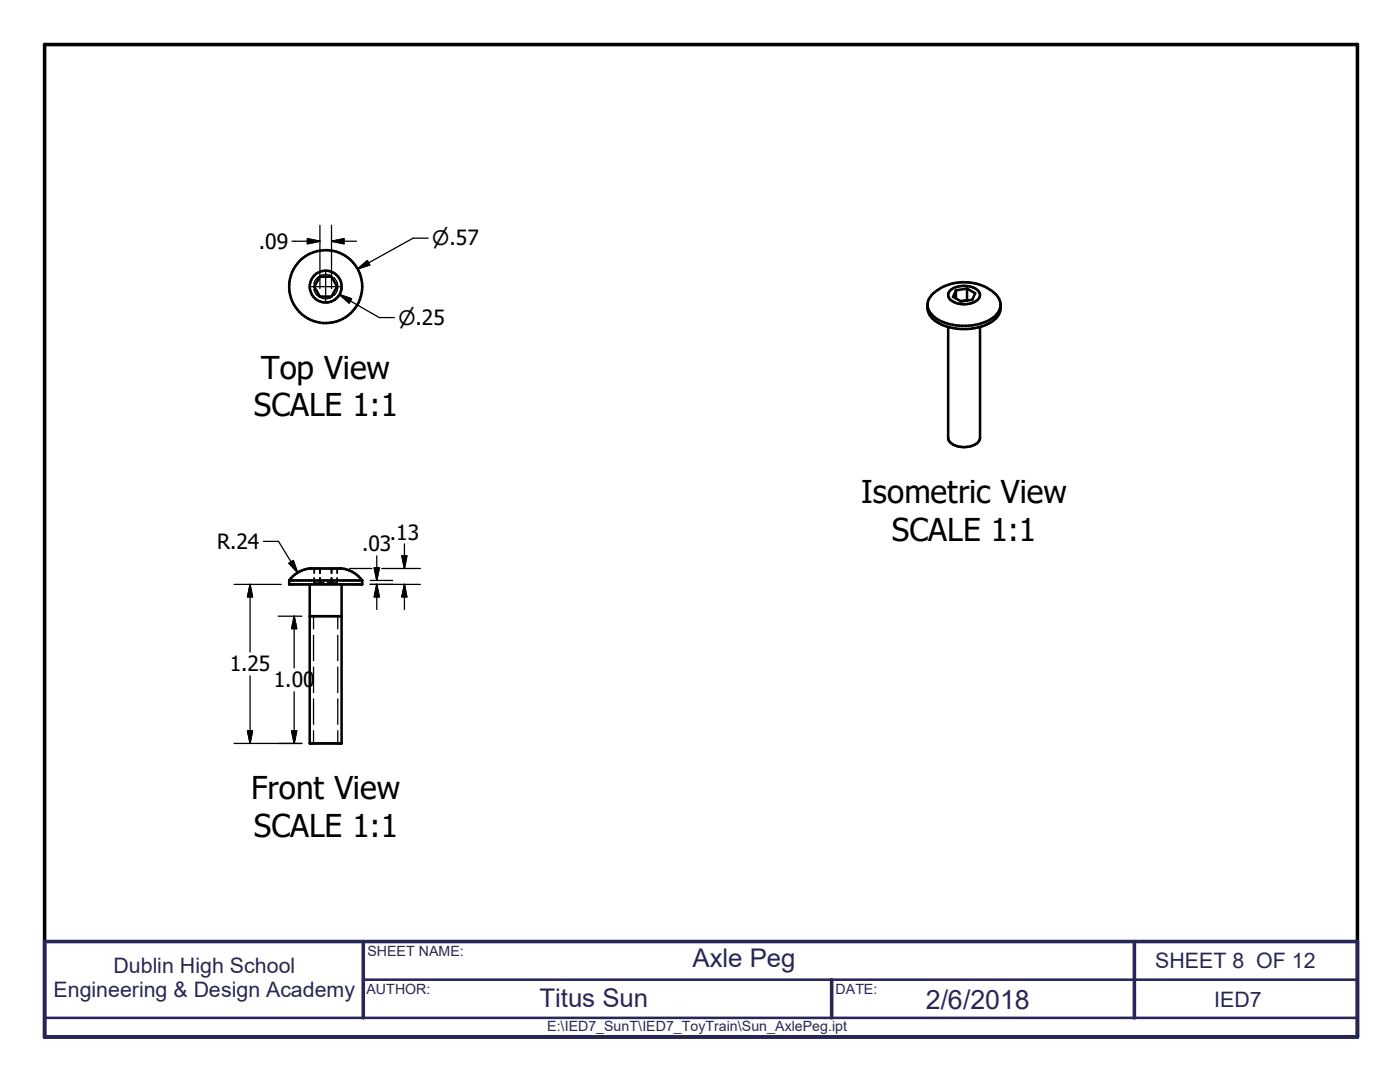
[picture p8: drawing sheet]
<svg xmlns="http://www.w3.org/2000/svg" width="279mm" height="216mm" viewBox="0 0 279 216" stroke-linecap="round" stroke-linejoin="round" font-family="sans-serif">
<path d="M62.7 115.3v1h.4M62.7 113.4v1M63.5 116.3h1.1M63.8 113.4v1M63.8 115.3v1M65.4 116.3h1.1M66.2 113.4v1M66.2 115.3v1M67.3 113.4v1M67.3 115.3v1h-.4" fill="none" stroke="#000" stroke-width=".36"/>
<g fill="none" stroke="#000" stroke-width=".51">
<path d="M63.8 55.2h2.3l1.2 2-1.1 2h-2.4l-1.1-2zM186.2 58.6a9.5 9.5 0 0 1 12.7 .4 2.94 2.94 0 0 1-1 4.6 11 11 0 0 1-11.4-.3 2.85 2.85 0 0 1-.3-4.7zM189.6 58a4.6 4.6 0 0 1 5.7 .1 1.43 1.43 0 0 1-1 2.2 4.3 4.3 0 0 1-4.9-.9l-.2-.7zM190.8 57.9v1.7M193 57.6l1.6 .9-.6 1.3-2.2 .3-1.6-.9 .6-1.3M193 57.6v2.3M193 59.9h.1M193 57.6l-2.2 .3M193 59.9l-1.3 .2M185.1 60.8a3.8 3.8 0 0 0 2.8 3.9 10.9 10.9 0 0 0 10.8-1.1l.5-.7 .4-.7 .1-1.4M189.2 65.2v22.2a2.46 2.46 0 0 0 2.5 1.8 3.8 3.8 0 0 0 3.8-1.3l.1-.5v-22.2M57.7 115.8a6 6 0 0 1 4.1-2.4h6.4a6 6 0 0 1 4.1 2.4"/>
<path d="M57.7 115.8h14.6M57.7 115.8v.8h14.6v-.8M61.8 116.6v31.7h6.4v-31.7M61.8 123h6.4"/>
<circle cx="65" cy="57.2" r="3.2"/>
<circle cx="65" cy="57.2" r="7.3"/>
</g>
<g fill="none" stroke="#000" stroke-width=".25">
<path d="M58.3 48.1h5.5M61.4 47.6l2.4 .5-2.4 .5zM61.8 57.2h6.4M62.6 57.7a2.39 2.39 0 0 0 3.2 1.8M63.8 45v12.1M63.8 57.3v.3M65 54v6.4M65.8 59.5h.1M65.8 54.9h.1M65.8 54.9a2.44 2.44 0 0 0-3.2 1.8M66.2 48.1h4.9M66.2 48.1l2.5-.5v1z"/>
<path d="M66.2 45v12.1M66.2 57.3v.3M66.6 55.4a2.42 2.42 0 0 1 0 3.6M67.7 58.8l8 4.6h3M67.7 58.8l2.5 .8-.5 .9zM71.4 53.6l1.9-1.6 .5 .9zM85.4 47.5h-3l-11 6.1M46.7 116.6h9.4M49.9 116.6v13.5M49.9 116.6l.5 2.5h-1zM52.6 108h3l3.8 6.3M57.7 112.4l.8-.5 .9 2.4z"/>
<path d="M69.8 113.4h4.4M73.9 116.6h10M73.9 115.8h4.5M74.7 113.3h1l-.5 2.5zM75.2 116.6l.5 2.5h-1zM75.2 110.9v4.9M75.2 116.6v5M76.2 113.4h7.7M80.2 110.9h1l-.5 2.5zM80.7 116.6l.5 2.5h-1zM80.7 108.5v4.9M80.7 116.6v5"/>
<path d="M49.9 134.9v13.4M55.5 123h4.7M58.7 123v10.3M58.7 138v10.3M58.7 123l.5 2.4h-1zM62.6 123v2.5M62.6 126.8v5M62.6 133.1v5.1M62.6 139.5v5M67.4 123v2.5M67.4 126.8v5M67.4 133.1v5.1"/>
<path d="M67.4 139.5v5M46.7 148.3h13.5M49.4 145.8h1l-.5 2.5zM58.2 145.8h1l-.5 2.5zM62.6 145.8v2.5M67.4 145.8v2.5"/>
</g>
<path d="M8.9 8.9h262v198h-262z" fill="none" stroke="#000" stroke-width=".71"/>
<path d="M72.5 195.5h198.4M8.9 203.1h262" fill="none" stroke="#262659" stroke-width=".51"/>
<path d="M8.9 187.9h262v19h-262zM72.5 187.9v15.2M166 195.5v7.6M226.4 187.9v15.2" fill="none" stroke="#262659" stroke-width=".71"/>
<g fill="#000" stroke="#000" stroke-width=".25">
<path d="M61.4 47.6l2.4 .5-2.4 .5zM66.2 48.1l2.5-.5v1zM67.7 58.8l2.5 .8-.5 .9zM71.4 53.6l1.9-1.6 .5 .9zM49.9 116.6l.5 2.5h-1zM57.7 112.4l.8-.5 .9 2.4zM74.7 113.3h1l-.5 2.5zM75.2 116.6l.5 2.5h-1zM80.2 110.9h1l-.5 2.5zM80.7 116.6l.5 2.5h-1zM58.7 123l.5 2.4h-1zM49.4 145.8h1l-.5 2.5z"/>
<path d="M58.2 145.8h1l-.5 2.5z"/>
</g>
<g font-size="6.3">
<text x="52.2" y="75.6">Top View</text>
<text x="50.6" y="83.1">SCALE 1:1</text>
<text x="171.9" y="100.3">Isometric View</text>
<text x="178" y="107.9">SCALE 1:1</text>
<text x="50.1" y="159.4">Front View</text>
<text x="50.6" y="167">SCALE 1:1</text>
</g>
<text font-size="5.3" fill="#262659" x="184.7" y="201.3">2/6/2018</text>
<g font-size="5.1" fill="#262659">
<text x="138.2" y="193">Axle Peg</text>
<text x="107.7" y="200.9">Titus Sun</text>
</g>
<g font-size="4.2">
<text x="51.6" y="49.7">.09</text>
<text x="77.8" y="107.7">.13</text>
<text x="43.3" y="109.6">R.24</text>
<text x="72.3" y="110">.03</text>
<text x="45.8" y="134">1.25</text>
<text x="54.7" y="137.2">1.00</text>
</g>
<g font-size="4.2" fill="#262659">
<text x="22.6" y="194.2">Dublin High School</text>
<text x="230.5" y="193.2">SHEET 8 OF 12</text>
<text x="10.7" y="199">Engineering &amp; Design Academy</text>
<text x="242.3" y="200.9">IED7</text>
</g>
<g font-size="4">
<text x="86.3" y="49">n.57</text>
<text x="79.5" y="64.9">n.25</text>
</g>
<g font-size="2.8" fill="#262659">
<text x="73.3" y="190.8">SHEET NAME:</text>
<text x="73.2" y="198.3">AUTHOR:</text>
<text x="166.7" y="198.4">DATE:</text>
<text x="109.2" y="205.8">E:\IED7_SunT\IED7_ToyTrain\Sun_AxlePeg.ipt</text>
</g>
</svg>
